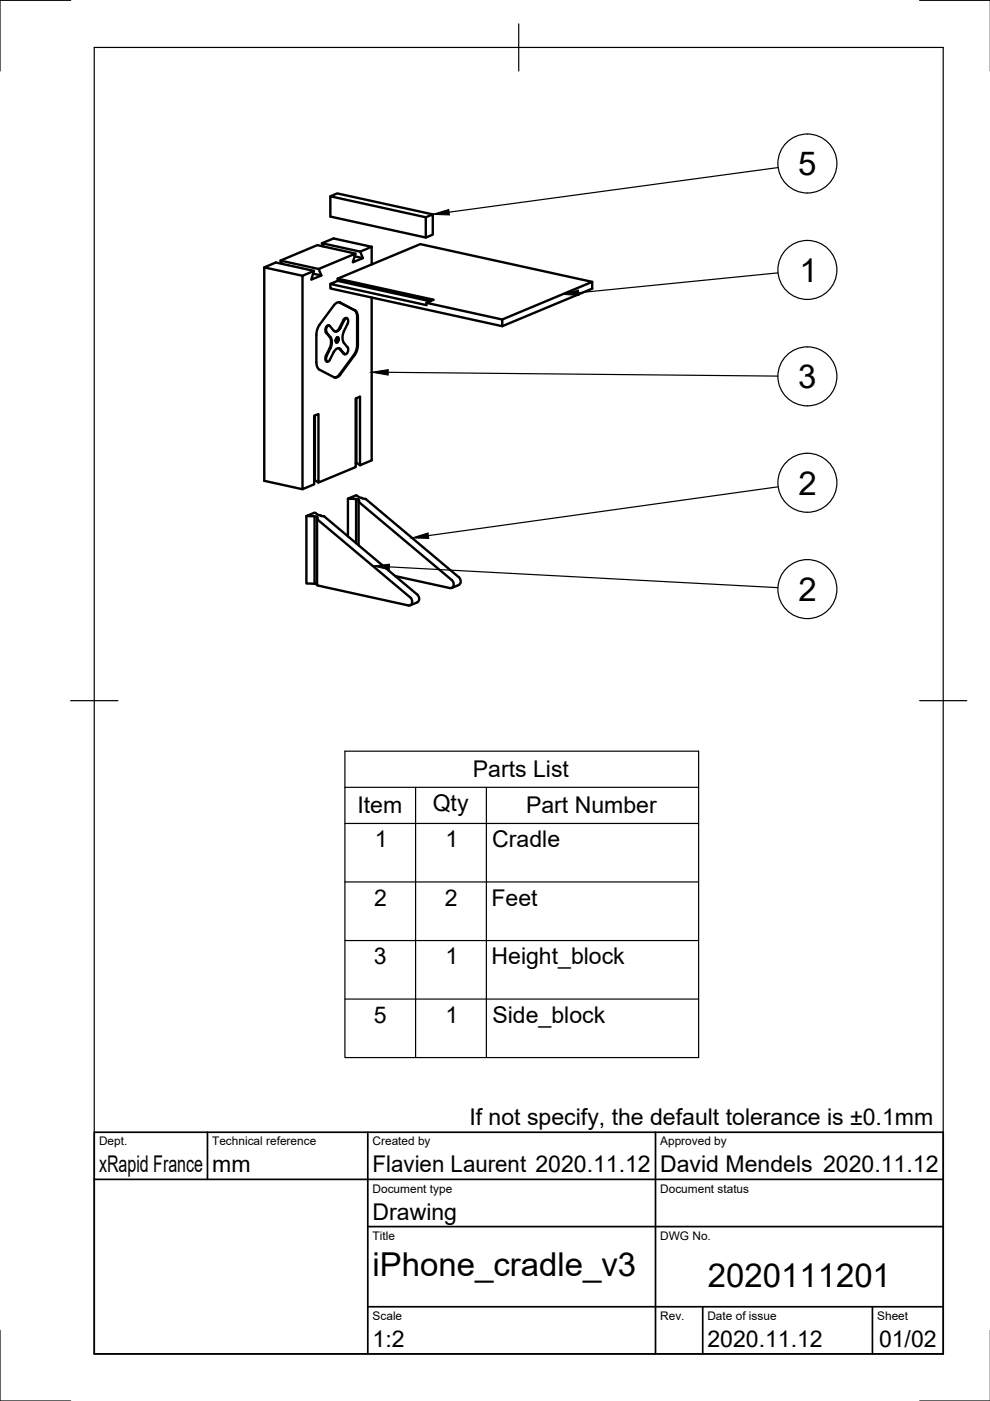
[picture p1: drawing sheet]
<svg xmlns="http://www.w3.org/2000/svg" width="210mm" height="297mm" viewBox="0 0 210 297" stroke-linecap="round" stroke-linejoin="round" font-family="sans-serif">
<!-- layer: Visible -->
<g fill="none" stroke="#000" stroke-width=".51">
<path d="M56 56.7l8.1 1.8M59.8 56l-.3-.7 8.1 1.7M66.4 58l1.7 .4M66.6 57.4l-8.1-1.7-2.5 1v45.2l8.1 1.8M68.3 51.6l.3 .7M68.3 51.6l8.1 1.7M68.3 51.6l2.4-1 8.1 1.7M70 41.6l1.5-.6 20.3 4.5M71.6 59.5l-1.6 .7 20.4 4.5v-.5l1.5-.7-20.3-4.4v.4l19.6 4.4M71.6 59.1l17.5-7.3 36.5 8v1.4l-19.1 8M75.2 54.3l1.7 .4M75.4 53.8l-8.1-1.8-7.8 3.3"/>
<path d="M78.8 52.3l-2.4 1 .5 1.4-2.1 .9 .6-1.8-7.8 3.2 .5 1.4-2.1 .9 .6-1.9-2.5 1.1v45.2l2.5-1v-14.5l.9-.4v14.5l7.9-3.3v-14.5l.9-.4v14.5l2.5-1v-34.5M78.8 52.3v3.8M90.3 46.1l1.5-.6v4.2l-1.5 .7zM90.3 46.1l-20.3-4.5v4.3l20.3 4.5M125.6 59.8l-19.1 7.9M67.7 68.9l-.5 1.2-.1 .9 .1 6.6 .5 .8 3.1 1.6a1.08 1.08 0 0 0 1.4-.6M69.1 70.5l.8 .9M69.1 75.4l-.1 .8 .1 .4 .3 .1M69.6 69h.2M69.6 69a1.02 1.02 0 0 0-.5 1.5M69.9 71.4a2.43 2.43 0 0 1 0 2.4l-.8 1.6M69.9 69.1l.8 1"/>
<path d="M69.9 69.1l-.1-.1a.98 .98 0 0 0-.5 1.5l.7 1M70 60.2v1l36.5 8v-1.5l-16.1-3.5M70 73.9l-.8 1.9a.6 .6 0 0 0 .4 .9l.3-.4M70.1 71.4a2.43 2.43 0 0 1 0 2.5M70.7 74.7l-.8 1.6M71.3 71.6l.4-.1a.7 .7 0 0 1-.4 1.1 .79 .79 0 0 1 0-1zM71.5 71.5l.1 .6-.3 .5M71.8 73.8l.3 .2M71.9 64.1l3.2 1.6a1.57 1.57 0 0 1 .6 1.6M72.1 74l.7 1M72.1 69.4a1.28 1.28 0 0 1-1.1 .9M72.2 74.1a.74 .74 0 0 0-1.2 .2l-.3 .4"/>
<path d="M72.8 75l.2 .1M72.9 72.7l.8 .9 .1 .8a.57 .57 0 0 1-.8 .6l-.8-.9M72.9 70.3a2.62 2.62 0 0 0 0 2.4M73 67.8l-.8 1.6a.96 .96 0 0 1-1.5 .7M73 75.1h.2M73 67.9l.5-.4a.84 .84 0 0 1 .2 1.2M73.5 67.4a.51 .51 0 0 0-.7 .4l-.7 1.6M73.7 68.7l-.8 1.6M75.2 65.8l-3-1.6a1.08 1.08 0 0 0-1.4 .5l-3.1 4.2M75.2 75.3l-3.1 4.1M75.2 65.7l.6 .8 .1 .8v6.3l-.3 .9-.4 .7M75.7 67.3l-.1 6.7-.5 1.2-3.1 4.2a1.27 1.27 0 0 1-1.1 .6"/>
<path d="M66.8 88.1v13.7l-.2 .1M75.6 84.4v13.7l-.2 .1M75.6 98.1l.7 .5M65 109.4v14.3l1.7 .1M66.7 109.5v14.3l.4 .1M66.8 101.8l.7 .5M68.1 109.3l-.7-.1-.7-.5-1.7 .7 2.1 .2 .3 .2-.1 .3M68.1 109.3l.6 .1 19.7 16.6M73.8 105.7v8M75.5 105.8v9.4M76 115.6v-9.2l19.8 16.6a.91 .91 0 0 1 .4 1 .91 .91 0 0 1-.8 .7M76.1 106v.4"/>
<path d="M77.5 105.8l19.7 16.5 .4 .7a.86 .86 0 0 1-.3 1l-1.5 .7M77.5 105.8l-1.3-.3-.7-.5-1.7 .7 1.7 .1 .6 .2M67.1 123.8l.2 .1M83.8 122.1l11.6 2.6M87 126.6a.91 .91 0 0 1 .4 1 .91 .91 0 0 1-.8 .8l-19.4-4.3v-14l19.8 16.5M88.4 127.7l-1.4 .6M88.4 126l.4 .7a.86 .86 0 0 1-.3 1"/>
</g>
<!-- layer: Border -->
<path d="M15 .1h-15v15M20 10.1h180v276.9h-180zM110 5.1v10M195 .1h15M15 148.6h10M195 148.6h10M0 282.1v14.9h15M195 297h15" fill="none" stroke="#000" stroke-width=".25"/>
<!-- layer: TitleBlock -->
<path d="M20 240.1h180v46.9h-180zM20 250h180M44 240.1v9.9M78 240.1v46.9M139 240.1v46.9M78 277.1h122M78 260.1h122M149 277.1v9.9M185 277.1v9.9" fill="none" stroke="#000" stroke-width=".36"/>
<!-- layer: BOM -->
<g fill="none" stroke="#000" stroke-width=".25">
<path d="M82.5 120.2l82.4 4.4M73.1 159.3h75v64.9h-75zM73.1 166.9h75M73.1 174.6h75M88.1 166.9v57.3M103.1 166.9v57.3M73.1 187h75M73.1 199.4h75M73.1 211.8h75"/>
<circle cx="171.2" cy="124.9" r="6.3"/>
</g>
<!-- layer: 0 -->
<g fill="none" stroke="#000" stroke-width=".25">
<path d="M165 35.5l-69.8 9.5M165 57.9l-42.3 4.2M82.3 78.9l82.6 .8M165 103.2l-74.2 10.4"/>
<circle cx="171.2" cy="34.7" r="6.3"/>
<circle cx="171.2" cy="57.2" r="6.3"/>
<circle cx="171.2" cy="79.8" r="6.3"/>
<circle cx="171.2" cy="102.4" r="6.3"/>
</g>
<path d="M91.7 45.5l3.4-1.1 .2 1.2zM78.8 78.9l3.5-.5v1.1zM119.2 62.4l3.4-.9 .1 1.1zM87.4 114.1l3.4-1.1 .1 1.2z" fill="#000" stroke="#000" stroke-width=".21"/>
<!-- layer: BOM -->
<path d="M79.1 120l3.5-.4-.1 1.2z" fill="#000" stroke="#000" stroke-width=".21"/>
<g font-size="7">
<text x="169.2" y="37.1">5</text>
<text x="169.5" y="59.8">1</text>
<text x="169.2" y="82.3">3</text>
<text x="169.3" y="104.9">2</text>
<text x="169.3" y="127.4">2</text>
<text x="79" y="270.6">iPhone_cradle_v3</text>
<text x="150.1" y="272.9">2020111201</text>
</g>
<g font-size="4.9">
<text x="100.3" y="164.8">Parts List</text>
<text x="75.8" y="172.5">Item</text>
<text x="91.7" y="172">Qty</text>
<text x="111.5" y="172.5">Part Number</text>
<text x="79.5" y="179.6">1</text>
<text x="94.4" y="179.6">1</text>
<text x="104.4" y="179.6">Cradle</text>
<text x="79.3" y="192">2</text>
<text x="94.3" y="192">2</text>
<text x="104.2" y="192">Feet</text>
<text x="79.3" y="204.4">3</text>
<text x="94.4" y="204.4">1</text>
<text x="104.2" y="204.4">Height_block</text>
<text x="79.3" y="216.8">5</text>
<text x="94.4" y="216.8">1</text>
<text x="104.4" y="216.9">Side_block</text>
<text x="99.5" y="238.6">If not specify, the default tolerance is ±0.1mm</text>
<text x="21" y="248.5">xRapid France</text>
<text x="45" y="248.5">mm</text>
<text x="79" y="248.5">Flavien Laurent 2020.11.12</text>
<text x="140" y="248.5">David Mendels 2020.11.12</text>
<text x="79" y="258.6">Drawing</text>
<text x="79" y="285.5">1:2</text>
<text x="150" y="285.5">2020.11.12</text>
<text x="186.4" y="285.7">01/02</text>
</g>
<g font-size="2.5">
<text x="21" y="242.9">Dept.</text>
<text x="45" y="242.9">Technical reference</text>
<text x="79" y="242.9">Created by</text>
<text x="140" y="242.9">Approved by</text>
<text x="79" y="252.8">Document type</text>
<text x="140" y="252.8">Document status</text>
<text x="79" y="262.9">Title</text>
<text x="140" y="262.9">DWG No.</text>
<text x="79" y="279.9">Scale</text>
<text x="140" y="279.9">Rev.</text>
<text x="150" y="279.9">Date of issue</text>
<text x="186" y="279.9">Sheet</text>
</g>
</svg>
